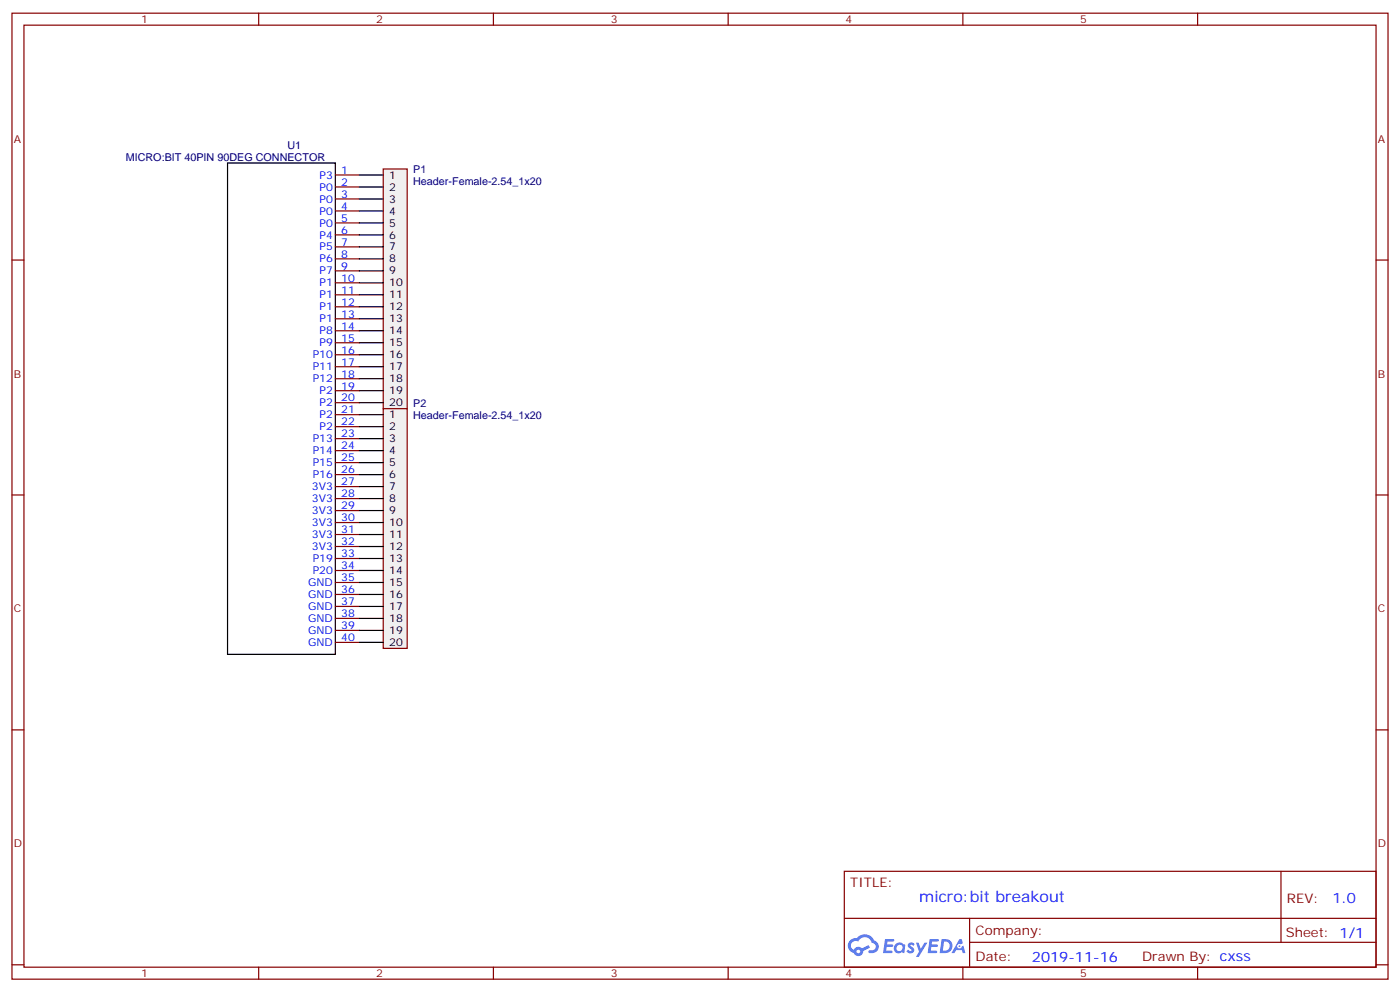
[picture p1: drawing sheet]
<svg xmlns="http://www.w3.org/2000/svg" width="412mm" height="292mm" viewBox="0 0 412 292" stroke-linecap="round" stroke-linejoin="round" font-family="sans-serif">
<g fill="none" stroke="#870000" stroke-width=".35">
<path d="M3.5 3.9h405.4v284.3h-405.4zM7.1 7.4h398.2v277.3h-398.2zM76.2 3.9v3.5M145.3 3.9v3.5M214.5 3.9v3.5M283.6 3.9v3.5M352.8 3.9v3.5M3.5 76.6h3.6M405.3 76.6h3.6M3.5 145.7h3.6M405.3 145.7h3.6M3.5 214.8h3.6"/>
<path d="M405.3 214.8h3.6M248.7 256.5h156.6v28.2h-156.6zM377.3 256.5v20.9M248.7 270.3h156.5M285.6 277.4h119.6M285.6 270.3v14.1M3.5 284h3.6M76.2 284.7v3.5M145.3 284.7v3.5M214.5 284.7v3.5M283.6 284.7v3.5M352.8 284.7v3.5"/>
<path d="M405.3 284h3.6"/>
</g>
<g fill="#5487ff">
<path d="M267.7 277.6a1.22 1.22 0 0 1 1.7 .3l-.4 .6a.47 .47 0 0 0-.3-.4 .47 .47 0 0 0-.5 .2l.1 .2a1.14 1.14 0 0 1 .8 1.8 1.14 1.14 0 0 1-1.9-.1l-.2-.1 .5-.6 .7 .4a.29 .29 0 0 0 .3-.2 .29 .29 0 0 0-.2-.3 1.04 1.04 0 0 1-.6-1.8z"/>
<path d="M260.7 276.4h2.4l.3 .2-.2 .5h-1.8l-.1 .9h1.5l.3 .4-.3 .3h-1.6l-.2 1.1 1.7 .1 .2 .3-.2 .3-2.6 .1z"/>
<path d="M273.8 276.4h2.4l.3 .2-.1 .5h-1.8l-.2 .9h1.6l.3 .4-.4 .3h-1.6l-.1 1.1 1.7 .1 .2 .3-.2 .3h-2.6z"/>
<path d="M282.6 276.4h.7l.3 1.3-.6 .3a.69 .69 0 0 0-1 .2 .69 .69 0 0 0 .4 1 .69 .69 0 0 0 .9-.6l.5-.3 .6 2.2h-.8l-.2-.8h-1.8l-.5 .8h-.8z"/>
<path d="M269.8 277.5h.8l.6 1.8 1.1-1.8h.9l-2.6 4.2h-.8l.9-1.6z"/>
<path d="M277.4 276.4l-.6 4.2h1.3a2.11 2.11 0 0 0 2.5-2.2 2.11 2.11 0 0 0-2.5-2zM278.1 277.1a1.39 1.39 0 0 1 1.7 1.5 1.39 1.39 0 0 1-1.8 1.2h-.3z"/>
<path d="M263.7 278a1.54 1.54 0 0 0-.1 2.2 1.54 1.54 0 0 0 2.2 .1l.6 .3 .3-2.3-.2-.3h-.4a1.49 1.49 0 0 0-2.4 0zM264 279a.94 .94 0 0 1 1.8 0 .94 .94 0 0 1-1.8 0z"/>
<path d="M250.4 276.8a2.18 2.18 0 0 0 1.1 3.7 1.44 1.44 0 0 0 1.6 .9 1.44 1.44 0 0 0 1.2-1.5l2-1-.5-.7-1.9 1a1.47 1.47 0 0 0-2.4 .4 1.39 1.39 0 0 1-.7-1.9 1.39 1.39 0 0 1 2-.5 2.12 2.12 0 0 1 2.2-1.3 2.12 2.12 0 0 1 1.9 1.7 1.14 1.14 0 0 1 1.1 1.4 1.14 1.14 0 0 1-1.7 .7 .43 .43 0 0 0-.5 .4 .43 .43 0 0 0 .4 .5 1.98 1.98 0 0 0 2.5-1.3 1.98 1.98 0 0 0-1.2-2.5 3.1 3.1 0 0 0-5.3-.7l-.9 .1zM252.3 280.1a.55 .55 0 0 1 1.1 0 .55 .55 0 0 1-1.1 0z"/>
<circle cx="282.6" cy="278.5" r=".26"/>
</g>
<path d="M67 48h31.8v144.6h-31.8z" fill="none" stroke="#000" stroke-width=".35"/>
<g fill="none" stroke="#870000" stroke-width=".35">
<path d="M98.8 51.5h7M98.8 55h7M98.8 58.6h7M98.8 62.1h7M98.8 65.6h7M98.8 69.1h7M98.8 72.7h7M98.8 76.2h7M98.8 79.7h7M98.8 83.3h7M98.8 86.8h7M98.8 90.3h7"/>
<path d="M98.8 93.8h7M98.8 97.4h7M98.8 100.9h7M98.8 104.4h7M98.8 107.9h7M98.8 111.5h7M98.8 115h7M98.8 118.5h7M98.8 122.1h7M98.8 125.6h7M98.8 129.1h7M98.8 132.6h7"/>
<path d="M98.8 136.2h7M98.8 139.7h7M98.8 143.2h7M98.8 146.8h7M98.8 150.3h7M98.8 153.8h7M98.8 157.3h7M98.8 160.9h7M98.8 164.4h7M98.8 167.9h7M98.8 171.4h7M98.8 175h7"/>
<path d="M98.8 178.5h7M98.8 182h7M98.8 185.6h7M98.8 189.1h7"/>
</g>
<path d="M112.9 49.7h7v70.6h-7z" fill="#f0f0f0" stroke="#870000" stroke-width=".35"/>
<g fill="none" stroke="#000" stroke-width=".35">
<path d="M105.8 51.5h7.1M105.8 55h7.1M105.8 58.6h7.1M105.8 62.1h7.1M105.8 65.6h7.1M105.8 69.1h7.1M105.8 72.7h7.1M105.8 76.2h7.1M105.8 79.7h7.1M105.8 83.3h7.1M105.8 86.8h7.1M105.8 90.3h7.1"/>
<path d="M105.8 93.8h7.1M105.8 97.4h7.1M105.8 100.9h7.1M105.8 104.4h7.1M105.8 107.9h7.1M105.8 111.5h7.1M105.8 115h7.1M105.8 118.5h7.1"/>
</g>
<path d="M112.9 120.3h7v70.6h-7z" fill="#f0f0f0" stroke="#870000" stroke-width=".35"/>
<g fill="none" stroke="#000" stroke-width=".35">
<path d="M105.8 122.1h7.1M105.8 125.6h7.1M105.8 129.1h7.1M105.8 132.6h7.1M105.8 136.2h7.1M105.8 139.7h7.1M105.8 143.2h7.1M105.8 146.8h7.1M105.8 150.3h7.1M105.8 153.8h7.1M105.8 157.3h7.1M105.8 160.9h7.1"/>
<path d="M105.8 164.4h7.1M105.8 167.9h7.1M105.8 171.4h7.1M105.8 175h7.1M105.8 178.5h7.1M105.8 182h7.1M105.8 185.6h7.1M105.8 189.1h7.1"/>
</g>
<text font-size="4.6" fill="#00f" x="270.8" y="265.5">micro:bit breakout</text>
<g font-size="4.2" fill="#00f">
<text x="392.5" y="265.7">1.0</text>
<text x="304" y="283.1">2019-11-16</text>
</g>
<g font-size="3.9" fill="#800">
<text x="250.5" y="261.1">TITLE:</text>
<text x="379.1" y="265.7">REV:</text>
<text x="287.4" y="275.3">Company:</text>
<text x="378.7" y="275.9">Sheet: 1/1</text>
<text x="287.4" y="282.9">Date:</text>
<text x="336.4" y="283">Drawn By: cxss</text>
</g>
<g font-size="3.2" fill="#800">
<text x="41.6" y="6.9">1</text>
<text x="110.8" y="6.9">2</text>
<text x="179.9" y="6.9">3</text>
<text x="249.1" y="6.9">4</text>
<text x="318.2" y="6.9">5</text>
<text x="4.1" y="42">A</text>
<text x="405.9" y="42">A</text>
<text x="4.1" y="111.1">B</text>
<text x="405.9" y="111.1">B</text>
<text x="4.1" y="180.3">C</text>
<text x="405.9" y="180.3">C</text>
<text x="4.1" y="249.4">D</text>
<text x="405.9" y="249.4">D</text>
<text x="41.6" y="287.7">1</text>
<text x="110.8" y="287.7">2</text>
<text x="179.9" y="287.7">3</text>
<text x="249.1" y="287.7">4</text>
<text x="318.2" y="287.7">5</text>
</g>
<g font-size="3.2" fill="#000080">
<text x="37" y="47.5">MICRO:BIT 40PIN 90DEG CONNECTOR</text>
<text x="84.7" y="43.7">U1</text>
<text x="121.7" y="51">P1</text>
<text x="121.7" y="54.5">Header-Female-2.54_1x20</text>
<text x="121.7" y="119.8">P2</text>
<text x="121.7" y="123.3">Header-Female-2.54_1x20</text>
</g>
<g font-size="3.2" fill="#00f">
<text x="94.1" y="52.6">P3</text>
<text x="100.5" y="51.2">1</text>
<text x="94.1" y="56.1">P0</text>
<text x="94.1" y="59.6">P0</text>
<text x="100.5" y="54.7">2</text>
<text x="100.5" y="58.2">3</text>
<text x="94.1" y="63.1">P0</text>
<text x="100.5" y="61.7">4</text>
<text x="100.5" y="65.3">5</text>
<text x="94.1" y="66.7">P0</text>
<text x="94.1" y="70.2">P4</text>
<text x="100.5" y="68.8">6</text>
<text x="94.1" y="73.7">P5</text>
<text x="94.1" y="77.3">P6</text>
<text x="100.5" y="72.3">7</text>
<text x="100.5" y="75.8">8</text>
<text x="94.1" y="80.8">P7</text>
<text x="100.5" y="79.4">9</text>
<text x="100.5" y="82.9">10</text>
<text x="94.1" y="84.3">P1</text>
<text x="94.1" y="87.8">P1</text>
<text x="100.5" y="86.4">11</text>
<text x="100.5" y="90">12</text>
<text x="94.1" y="91.4">P1</text>
<text x="94.1" y="94.9">P1</text>
<text x="100.5" y="93.5">13</text>
<text x="94.1" y="98.4">P8</text>
<text x="94.1" y="102">P9</text>
<text x="100.5" y="97">14</text>
<text x="100.5" y="100.5">15</text>
<text x="92.1" y="105.5">P10</text>
<text x="100.5" y="104.1">16</text>
<text x="100.5" y="107.6">17</text>
<text x="92.1" y="109">P11</text>
<text x="92.1" y="112.5">P12</text>
<text x="100.5" y="111.1">18</text>
<text x="94.1" y="116.1">P2</text>
<text x="94.1" y="119.6">P2</text>
<text x="100.5" y="114.7">19</text>
<text x="100.5" y="118.2">20</text>
<text x="94.1" y="123.1">P2</text>
<text x="100.5" y="121.7">21</text>
<text x="100.5" y="125.2">22</text>
<text x="92.1" y="130.2">P13</text>
<text x="94.1" y="126.6">P2</text>
<text x="100.5" y="128.8">23</text>
<text x="92.1" y="133.7">P14</text>
<text x="92.1" y="137.2">P15</text>
<text x="100.5" y="132.3">24</text>
<text x="100.5" y="135.8">25</text>
<text x="92.1" y="140.8">P16</text>
<text x="100.5" y="139.3">26</text>
<text x="100.5" y="142.9">27</text>
<text x="91.9" y="144.3">3V3</text>
<text x="91.9" y="147.8">3V3</text>
<text x="100.5" y="146.4">28</text>
<text x="100.5" y="149.9">29</text>
<text x="91.9" y="151.3">3V3</text>
<text x="91.9" y="154.9">3V3</text>
<text x="100.5" y="153.5">30</text>
<text x="91.9" y="158.4">3V3</text>
<text x="91.9" y="161.9">3V3</text>
<text x="100.5" y="157">31</text>
<text x="100.5" y="160.5">32</text>
<text x="92.1" y="165.5">P19</text>
<text x="100.5" y="164">33</text>
<text x="100.5" y="167.6">34</text>
<text x="90.8" y="172.5">GND</text>
<text x="92.1" y="169">P20</text>
<text x="100.5" y="171.1">35</text>
<text x="90.8" y="176">GND</text>
<text x="90.8" y="179.6">GND</text>
<text x="100.5" y="174.6">36</text>
<text x="100.5" y="178.2">37</text>
<text x="90.8" y="183.1">GND</text>
<text x="100.5" y="181.7">38</text>
<text x="100.5" y="185.2">39</text>
<text x="90.8" y="186.6">GND</text>
<text x="90.8" y="190.1">GND</text>
<text x="100.5" y="188.7">40</text>
</g>
<g font-size="3.2">
<text x="114.7" y="52.6">1</text>
<text x="114.7" y="56.1">2</text>
<text x="114.7" y="59.6">3</text>
<text x="114.7" y="63.1">4</text>
<text x="114.7" y="66.7">5</text>
<text x="114.7" y="70.2">6</text>
<text x="114.7" y="73.7">7</text>
<text x="114.7" y="77.3">8</text>
<text x="114.7" y="80.8">9</text>
<text x="114.7" y="84.3">10</text>
<text x="114.7" y="87.8">11</text>
<text x="114.7" y="91.4">12</text>
<text x="114.7" y="94.9">13</text>
<text x="114.7" y="98.4">14</text>
<text x="114.7" y="102">15</text>
<text x="114.7" y="105.5">16</text>
<text x="114.7" y="109">17</text>
<text x="114.7" y="112.5">18</text>
<text x="114.7" y="116.1">19</text>
<text x="114.7" y="119.6">20</text>
<text x="114.7" y="123.1">1</text>
<text x="114.7" y="126.6">2</text>
<text x="114.7" y="130.2">3</text>
<text x="114.7" y="133.7">4</text>
<text x="114.7" y="137.2">5</text>
<text x="114.7" y="140.8">6</text>
<text x="114.7" y="144.3">7</text>
<text x="114.7" y="147.8">8</text>
<text x="114.7" y="151.3">9</text>
<text x="114.7" y="154.9">10</text>
<text x="114.7" y="158.4">11</text>
<text x="114.7" y="161.9">12</text>
<text x="114.7" y="165.5">13</text>
<text x="114.7" y="169">14</text>
<text x="114.7" y="172.5">15</text>
<text x="114.7" y="176">16</text>
<text x="114.7" y="179.6">17</text>
<text x="114.7" y="183.1">18</text>
<text x="114.7" y="186.6">19</text>
<text x="114.7" y="190.1">20</text>
</g>
</svg>
